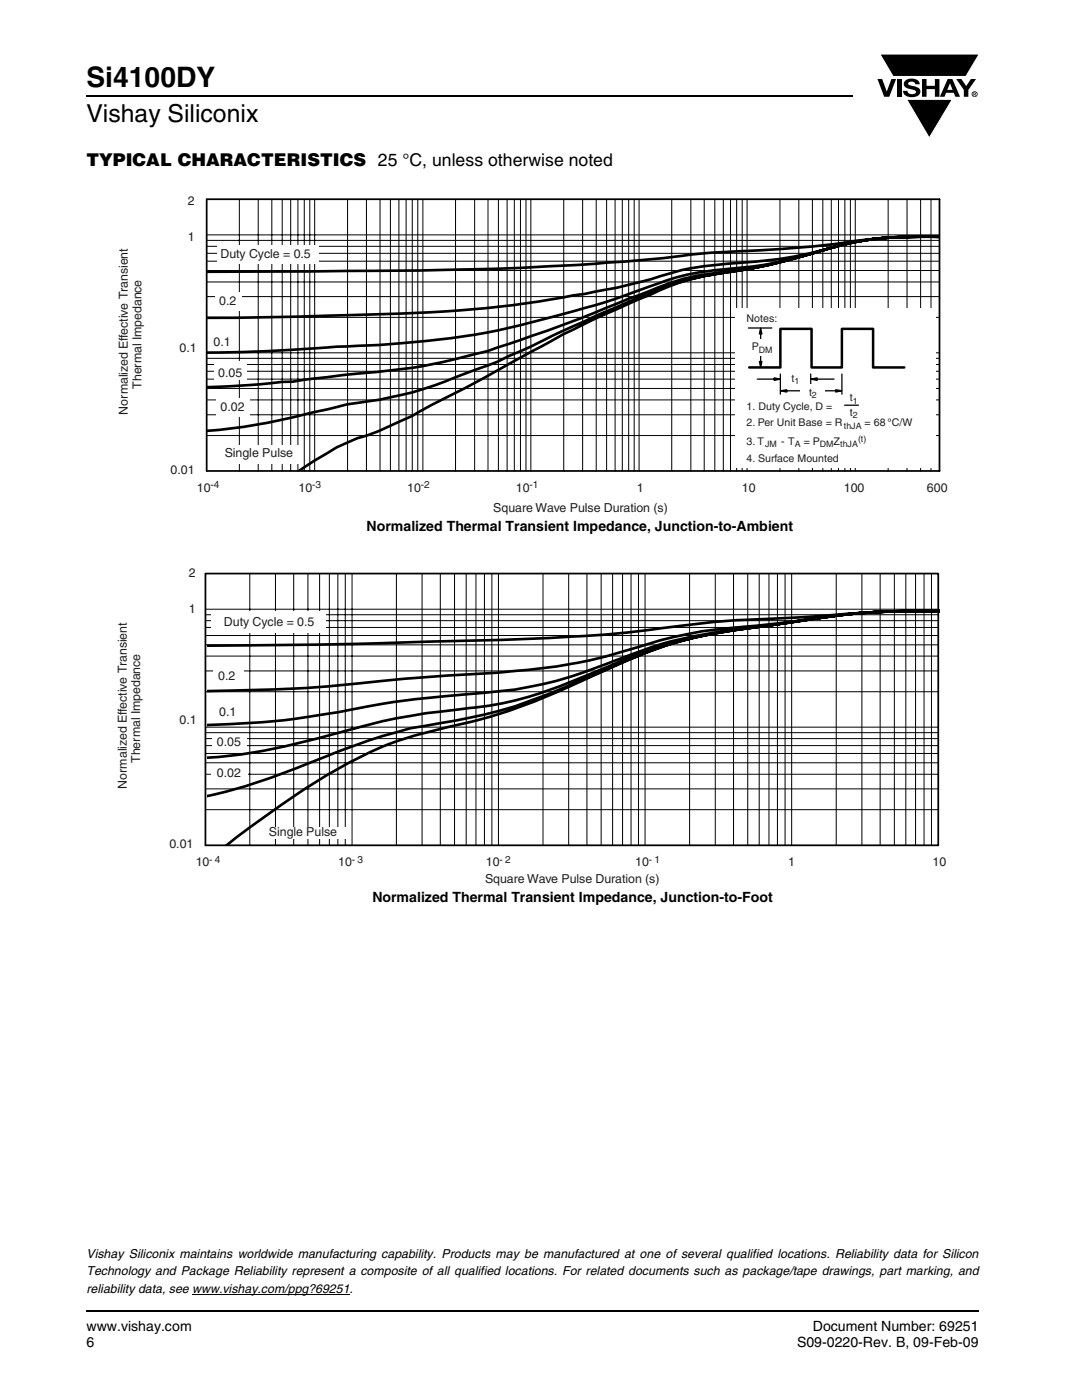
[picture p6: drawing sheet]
<svg xmlns="http://www.w3.org/2000/svg" width="216mm" height="279mm" viewBox="0 0 216 279" stroke-linecap="round" stroke-linejoin="round" font-family="sans-serif">
<path d="M17.1 18.9h.2v.3h-.2zM17.1 261.5h.2v.4h-.2z" fill="#000"/>
<path d="M17.3 19.1h152.9M17.3 261.7h178.1" fill="none" stroke="#000" stroke-width=".36"/>
<path d="M175.1 10.7h20.4v17h-20.4z" fill="#fff"/>
<g fill="#000">
<path d="M175.1 15.8h.9l.9 2.5 1-2.5h.9l-1.4 3.5h-1zM175.6 10.8h19.8l-2.7 4.5h-14.5zM179 15.8h.9v3.5h-.9zM180.7 16.1a2.08 2.08 0 0 1 2.7 .3l.1 .4h-.9a.78 .78 0 0 0-.6-.5 .78 .78 0 0 0-.8 .4l.2 .3 1 .2a1.06 1.06 0 0 1 1.2 1 1.06 1.06 0 0 1-1 1.1 1.71 1.71 0 0 1-2.4-1.2h.9a.95 .95 0 0 0 .8 .7 .95 .95 0 0 0 .9-.4 1.29 1.29 0 0 0-1.2-.6 1.02 1.02 0 0 1-1.1-.6 1.02 1.02 0 0 1 .2-1.1zM184 15.8h.9v1.3h1.6v-1.3h.9v3.5h-.9v-1.5h-1.6v1.5h-.9zM180.9 19.8h9.1l-4.6 7.7zM190.8 15.8h1l1 1.4 .9-1.4h1l-1.5 2.2v1.3h-.9v-1.4z"/>
<path d="M189.6 16.6l-.6 1.3h1.1zM189.1 15.8h.9l1.6 3.5h-1l-.3-.8h-1.5l-.3 .8h-1z"/>
<path d="M194.4 18.6v.1h.2v-.1zM194.2 18.5h.5v.2l-.1 .1 .1 .3-.2-.3-.1 .3h-.2zM194 18.8a.45 .45 0 0 0 .9 0 .45 .45 0 0 0-.9 0zM193.9 18.8a.6 .6 0 0 1 1.2 0 .6 .6 0 0 1-1.2 0z"/>
</g>
<path d="M175.6 10.8h19.8l-2.7 4.5h-14.5zM180.9 19.8h9.1l-4.6 7.7z" fill="none" stroke="#fff" stroke-width=".2"/>
<path d="M38.4 258.3h31.3" fill="none" stroke="#000" stroke-width=".2"/>
<path d="M23.4 38.7h165.7v64.1h-165.7z" fill="#fff"/>
<path d="M187.4 47.2a66.9 66.9 0 0 0-23.8 2.9l-1.3 .4a75.5 75.5 0 0 1-18.7 3.3 46.9 46.9 0 0 0-13.7 3.3 216.2 216.2 0 0 1-23.3 7.1 156.6 156.6 0 0 1-35.2 4.8l-4.3 .2a327.7 327.7 0 0 1-25.9 1.2M187.4 47.3a68.6 68.6 0 0 0-21.1 2l-1.1 .3a83.9 83.9 0 0 1-19.6 3 55.9 55.9 0 0 0-15.7 3.1 194.4 194.4 0 0 1-19.6 4 266 266 0 0 1-40.4 3.2l-15.9 .4-12.8 .1M187.4 47.2a107.9 107.9 0 0 0-21.5 1.6 371.1 371.1 0 0 1-24.7 1.7 543.3 543.3 0 0 1-60.8 3.5l-39.2 .2M187.4 47.3a69.5 69.5 0 0 0-24.6 3.1 119.6 119.6 0 0 1-21.3 4.5 43.8 43.8 0 0 0-11.6 3.6 394.3 394.3 0 0 0-26.1 11.6l-2.3 .9a60 60 0 0 1-8.6 3.5 75.8 75.8 0 0 1-23.7 6.2l-15.4 3.6a102.1 102.1 0 0 1-12.6 1.7M187.4 47.3a71.2 71.2 0 0 0-19.4 1.6 169.3 169.3 0 0 1-19.5 4.9l-5.1 .6a41.7 41.7 0 0 0-13.5 3.6l-4.6 1.7a292.7 292.7 0 0 1-29.1 10.6 114.1 114.1 0 0 1-25.8 4.4l-12 1.5h-2.1l-6.5 .6-8.6 .5M187.4 47.3a68.5 68.5 0 0 0-21.2 2.1 133.8 133.8 0 0 1-24.9 5.5 41.6 41.6 0 0 0-11.4 3.9 236.7 236.7 0 0 0-27.5 13.4 354.7 354.7 0 0 1-18.3 9.7l-1.9 1.1-1.9 .9a50.6 50.6 0 0 1-8.9 3.5l-4.3 1.9-7.3 4.6" fill="none" stroke="#000" stroke-width=".53"/>
<g fill="none" stroke="#000" stroke-width=".2">
<path d="M47.8 39.8v54.2M51.5 39.8v54.2M54.2 39.8v54.2M56.3 39.8v54.2M58 39.8v54.2M59.4 39.8v54.2M60.7 39.8v54.2M61.8 39.8v54.2M62.8 39.8v54.2M69.4 39.8v54.2M73.1 39.8v54.2M75.8 39.8v54.2"/>
<path d="M77.9 39.8v54.2M79.6 39.8v54.2M81 39.8v54.2M82.3 39.8v54.2M83.4 39.8v54.2M84.4 39.8v54.2M90.9 39.8v54.2M94.7 39.8v54.2M97.4 39.8v54.2M99.5 39.8v54.2M101.2 39.8v54.2M102.6 39.8v54.2"/>
<path d="M103.9 39.8v54.2M105 39.8v54.2M105.9 39.8v54.2M112.5 39.8v54.2M116.3 39.8v54.2M119 39.8v54.2M121 39.8v54.2M122.7 39.8v54.2M124.2 39.8v54.2M125.4 39.8v54.2M126.5 39.8v54.2M127.5 39.8v54.2"/>
<path d="M134 39.8v54.2M137.8 39.8v54.2M140.5 39.8v54.2M142.6 39.8v54.2M144.3 39.8v54.2M145.8 39.8v54.2M147 39.8v54.2M148.1 39.8v54.2M149.1 39.8v54.2M155.6 39.8v54.2M159.4 39.8v54.2M162.1 39.8v54.2"/>
<path d="M164.2 39.8v54.2M165.9 39.8v54.2M167.3 39.8v54.2M168.6 39.8v54.2M169.7 39.8v54.2M170.7 39.8v54.2M177.2 39.8v54.2M181 39.8v54.2M183.7 39.8v54.2M185.8 39.8v54.2M41.2 50.6h146.3M41.2 49.2h146.3"/>
<path d="M41.2 52.1h146.3M41.2 59.2h146.3M41.2 56.3h146.3M41.2 54h146.3M41.2 48h146.3M41.2 46.9h146.3M41.2 70.4h146.3M41.2 79.8h146.3M41.2 77.5h146.3M41.2 75.7h146.3M41.2 74.1h146.3M41.2 72.7h146.3"/>
<path d="M41.2 71.5h146.3M41.2 63.3h146.3M41.2 86.9h146.3M41.2 82.8h146.3"/>
</g>
<path d="M41.2 39.8v54.2h146.3v-54.2M41.2 39.8h146.3" fill="none" stroke="#000" stroke-width=".35"/>
<g fill="#fff">
<path d="M42.9 58.3h5.2v3.8h-5.2z"/>
<path d="M42.8 72.1h6.5v3.7h-6.5z"/>
<path d="M43.2 79.6h6.6v3.7h-6.6z"/>
<path d="M43.1 88.8h16.8v3.7h-16.8z"/>
<path d="M43.4 49h20.1v3.7h-20.1z"/>
<path d="M146.6 61.6h40.1v31.8h-40.1z"/>
</g>
<g fill="none" stroke="#000" stroke-width=".25">
<path d="M149.3 65.5h4.7M151.1 75.7h3.8M154.5 75.4l1.2 .3-1.2 .2zM155.7 78l1.3-.2v.4zM155.7 74.6v4.1M156.6 78h3.8M161.8 75.7l1.2-.3v.5zM161.8 74.6v2.1M162.7 75.7h3.7M163.4 78h3.7M166.8 77.8l1.2 .2-1.2 .2zM168 74.6v4.1"/>
<path d="M168.5 80.9h2.8"/>
</g>
<path d="M154.5 75.4l1.2 .3-1.2 .2zM155.7 78l1.3-.2v.4zM161.8 75.7l1.2-.3v.5zM166.8 77.8l1.2 .2-1.2 .2z" fill="#000"/>
<g fill="#fff">
<path d="M156.3 74h4.9v3.4h-4.9z"/>
<path d="M159.7 76.7h4.9v3.4h-4.9z"/>
</g>
<path d="M151.5 72.1h.5l-.2 1.2zM151.8 65.5l.2 1.1h-.5z" fill="#000"/>
<path d="M151.5 72.1h.5l-.2 1.2zM151.8 65.5l.2 1.1h-.5zM151.8 66.3v6.2" fill="none" stroke="#000" stroke-width=".25"/>
<path d="M148.3 67.6h7.5v3.4h-7.5z" fill="#fff"/>
<path d="M149.5 73.3h6.2v-7.7h6.2v7.7h6.1v-7.7h6.2v7.7h6.2" fill="none" stroke="#000" stroke-width=".5"/>
<path d="M23.2 113h165.6v63.7h-165.6z" fill="#fff"/>
<path d="M187.5 121.9a146.4 146.4 0 0 0-30.6 2.4 258.5 258.5 0 0 0-21.1 3.3 127 127 0 0 0-16.6 5.6 74.1 74.1 0 0 1-22.6 5.1 206.5 206.5 0 0 0-29 3.8 164.3 164.3 0 0 1-26.3 2.6M187.5 121.9a150.4 150.4 0 0 0-29.2 2.1l-6.8 .8a101.8 101.8 0 0 0-21 3.4 108.2 108.2 0 0 1-27.7 5.7l-3.3 .3a559.5 559.5 0 0 0-35.3 2.9l-9.4 .5-13.5 .3M187.5 121.9a285.6 285.6 0 0 0-27.9 1.3 261.1 261.1 0 0 0-22.5 1.5 269.6 269.6 0 0 1-32.9 2.9l-35.7 1-27.2 .3M187.5 121.9a146.9 146.9 0 0 0-30.6 2.4l-2.7 .4a112 112 0 0 0-22.4 4.5 495.2 495.2 0 0 0-23 9.9 111.8 111.8 0 0 1-21.9 6.6 77 77 0 0 0-25.7 11.5l-11.1 7.8-4.7 3.5M187.5 121.9a146.8 146.8 0 0 0-29.9 2.3l-6.7 .9a87.6 87.6 0 0 0-29.7 8.4l-1.6 .7a194.6 194.6 0 0 1-16.8 6.8 153.7 153.7 0 0 1-20.9 4.3 198.5 198.5 0 0 0-24.5 8.7 108.4 108.4 0 0 1-16.1 4.9M187.5 121.9a146.9 146.9 0 0 0-30.6 2.4l-1.3 .2a150 150 0 0 0-21.1 3.7 176.6 176.6 0 0 0-19.1 7.3 71.1 71.1 0 0 1-21.8 5.8 132.6 132.6 0 0 0-23.1 4.2l-3.9 1a123.8 123.8 0 0 1-25.3 4.7" fill="none" stroke="#000" stroke-width=".53"/>
<g fill="none" stroke="#000" stroke-width=".2">
<path d="M49.8 114.5v54.2M55 114.5v54.2M58.6 114.5v54.2M61.4 114.5v54.2M63.8 114.5v54.2M65.7 114.5v54.2M67.4 114.5v54.2M68.9 114.5v54.2M70.2 114.5v54.2M79.1 114.5v54.2M84.2 114.5v54.2M87.9 114.5v54.2"/>
<path d="M90.7 114.5v54.2M93 114.5v54.2M95 114.5v54.2M96.7 114.5v54.2M98.1 114.5v54.2M99.5 114.5v54.2M108.3 114.5v54.2M113.5 114.5v54.2M117.1 114.5v54.2M119.9 114.5v54.2M122.2 114.5v54.2M124.2 114.5v54.2"/>
<path d="M125.9 114.5v54.2M127.4 114.5v54.2M128.7 114.5v54.2M137.6 114.5v54.2M142.7 114.5v54.2M146.4 114.5v54.2M149.2 114.5v54.2M151.5 114.5v54.2M153.4 114.5v54.2M155.1 114.5v54.2M156.7 114.5v54.2M158 114.5v54.2"/>
<path d="M166.9 114.5v54.2M172 114.5v54.2M175.6 114.5v54.2M178.5 114.5v54.2M180.7 114.5v54.2M182.7 114.5v54.2M184.4 114.5v54.2M185.9 114.5v54.2M41 125.2h146.2M41 123.9h146.2M41 126.8h146.2M41 138h146.2"/>
<path d="M41 133.9h146.2M41 130.9h146.2M41 128.7h146.2M41 122.7h146.2M41 121.6h146.2M41 145.1h146.2M41 157.4h146.2M41 154.5h146.2M41 152.2h146.2M41 150.4h146.2M41 148.8h146.2M41 147.4h146.2"/>
<path d="M41 146.2h146.2M41 161.6h146.2"/>
</g>
<path d="M41 114.5v54.2h146.2v-54.2M41 114.5h146.2" fill="none" stroke="#000" stroke-width=".35"/>
<g fill="#fff">
<path d="M42.5 133h6.2v3.2h-6.2z"/>
<path d="M42.7 141h6.4v2.4h-6.4z"/>
<path d="M42.3 146.7h6.9v2.8h-6.9z"/>
<path d="M42.3 153.3h7.2v2.4h-7.2z"/>
<path d="M52.6 165.1h16.8v2.3h-16.8z"/>
<path d="M42.3 122h22.8v4.2h-22.8z"/>
</g>
<text font-size="5.6" x="17.3" y="17.4">Si4100DY</text>
<text font-size="4.9" x="17.3" y="24.4">Vishay Siliconix</text>
<text font-size="3.5" x="17.3" y="33">TYPICAL CHARACTERISTICS 25 °C, unless otherwise noted</text>
<g font-size="2.8">
<text x="73.2" y="105.9">Normalized Thermal Transient Impedance, Junction-to-Ambient</text>
<text x="74.3" y="179.9">Normalized Thermal Transient Impedance, Junction-to-Foot</text>
<text x="17.3" y="265.6">www.vishay.com</text>
<text x="17.3" y="268.8">6</text>
<text x="159" y="268.8">S09-0220-Rev. B, 09-Feb-09</text>
<text x="162.2" y="265.6">Document Number: 69251</text>
</g>
<g font-size="2.5" fill="#231f20">
<text x="37.5" y="40.9">2</text>
<text x="37.5" y="48.1">1</text>
<text x="44" y="51.5">Duty Cycle = 0.5</text>
<text x="43.7" y="60.8">0.2</text>
<text x="35.8" y="70.2">0.1</text>
<text x="42.6" y="69">0.1</text>
<text x="28.2" y="77.6" transform="rotate(-90 28.2 77.6)">Thermal Impedance</text>
<text x="43.5" y="75.3">0.05</text>
<text x="25.5" y="82.7" transform="rotate(-90 25.5 82.7)">Normalized Effective Transient</text>
<text x="44" y="82.1">0.02</text>
<text x="34" y="94.6">0.01</text>
<text x="44.8" y="91.3">Single Pulse</text>
<text x="39.3" y="98.2">10</text>
<text x="59.6" y="98.2">10</text>
<text x="81.2" y="98.2">10</text>
<text x="102.9" y="98.2">10</text>
<text x="127.1" y="98.2">1</text>
<text x="148.1" y="98.2">10</text>
<text x="168.4" y="98.2">100</text>
<text x="185" y="98.2">600</text>
<text x="98.4" y="102.2">Square Wave Pulse Duration (s)</text>
<text x="37.7" y="115.1">2</text>
<text x="37.6" y="122.3">1</text>
<text x="44.7" y="125">Duty Cycle = 0.5</text>
<text x="43.5" y="135.7">0.2</text>
<text x="43.7" y="142.8">0.1</text>
<text x="35.8" y="144.5">0.1</text>
<text x="43.3" y="149">0.05</text>
<text x="28" y="152.2" transform="rotate(-90 28 152.2)">Thermal Impedance</text>
<text x="43.3" y="155.1">0.02</text>
<text x="25.3" y="157.4" transform="rotate(-90 25.3 157.4)">Normalized Effective Transient</text>
<text x="53.7" y="166.9">Single Pulse</text>
<text x="33.8" y="169.3">0.01</text>
<text x="39" y="172.9">10</text>
<text x="67.5" y="172.9">10</text>
<text x="97" y="172.9">10</text>
<text x="126.8" y="172.9">10</text>
<text x="157.3" y="172.9">1</text>
<text x="186.1" y="172.9">10</text>
<text x="96.8" y="176.2">Square Wave Pulse Duration (s)</text>
</g>
<g font-size="2.5">
<text x="17.3" y="251">Vishay Siliconix maintains worldwide manufacturing capability. Products may be manufactured at one of several qualified locations. Reliability data for Silicon</text>
<text x="17.3" y="254.6">Technology and Package Reliability represent a composite of all qualified locations. For related documents such as package/tape drawings, part marking, and</text>
<text x="17.3" y="258.1">reliability data, see www.vishay.com/ppg?69251.</text>
</g>
<g font-size="2.1" fill="#231f20">
<text x="149" y="64.2">Notes:</text>
<text x="150" y="69.9">P</text>
<text x="158" y="76.3">t</text>
<text x="149" y="81.8">1. Duty Cycle, D =</text>
<text x="161.4" y="79">t</text>
<text x="169.6" y="80.1">t</text>
<text x="169.6" y="83">t</text>
<text x="149" y="85.1">2. Per Unit Base = R</text>
<text x="149" y="88.8">3. T</text>
<text x="155.9" y="88.8">- T</text>
<text x="160.4" y="88.8">= P</text>
<text x="166.3" y="88.8">Z</text>
<text x="172.5" y="85.1">= 68 °C/W</text>
<text x="149" y="92.2">4. Surface Mounted</text>
</g>
<g font-size="2" fill="#231f20">
<text x="42" y="97.5">-4</text>
<text x="62.3" y="97.5">-3</text>
<text x="84" y="97.5">-2</text>
<text x="105.6" y="97.5">-1</text>
<text x="41.8" y="172.2">- 4</text>
<text x="70.2" y="172.2">- 3</text>
<text x="99.7" y="172.2">- 2</text>
<text x="129.5" y="172.2">- 1</text>
</g>
<g font-size="1.8" fill="#231f20">
<text x="151.4" y="70.4">DM</text>
<text x="158.6" y="76.7">1</text>
<text x="162" y="79.4">2</text>
<text x="170.2" y="80.6">1</text>
<text x="170.2" y="83.5">2</text>
<text x="152.7" y="89.3">JM</text>
<text x="158.6" y="89.3">A</text>
<text x="163.6" y="89.3">DM</text>
<text x="167.7" y="89.3">thJA</text>
<text x="168.4" y="85.5">thJA</text>
<text x="171.2" y="88.2">(t)</text>
</g>
</svg>
